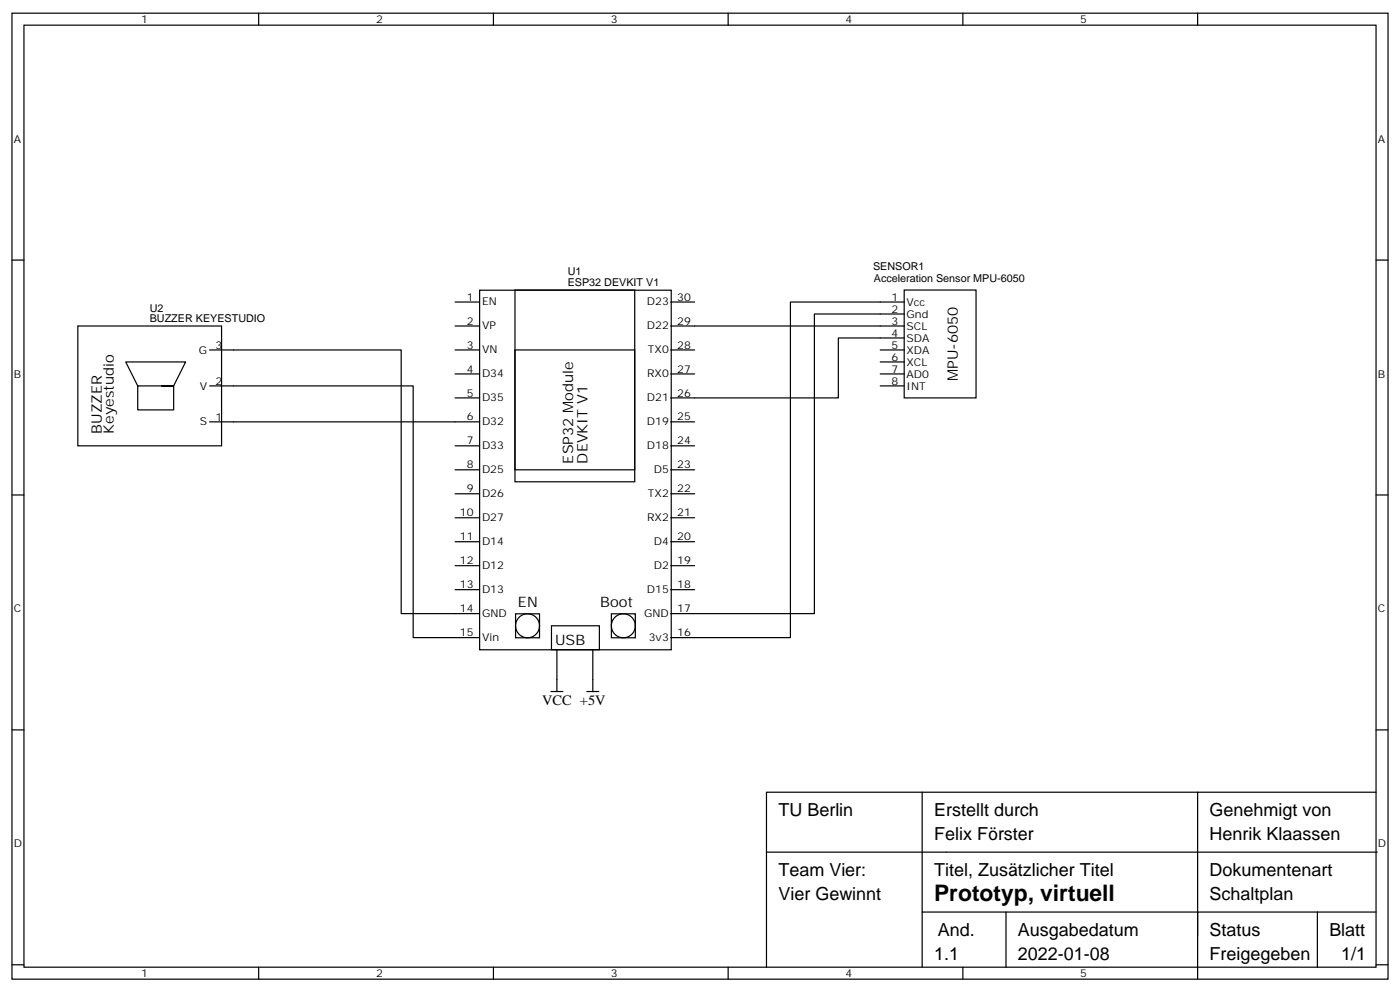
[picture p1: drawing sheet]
<svg xmlns="http://www.w3.org/2000/svg" width="412mm" height="292mm" viewBox="0 0 412 292" stroke-linecap="round" stroke-linejoin="round" font-family="sans-serif">
<g fill="none" stroke="#000" stroke-width=".35">
<path d="M3.5 3.9h405.4v284.3h-405.4zM7.1 7.4h398.2v277.3h-398.2zM76.2 3.9v3.5M145.3 3.9v3.5M214.5 3.9v3.5M283.6 3.9v3.5M352.8 3.9v3.5M3.5 76.6h3.6M405.3 76.6h3.6M22.9 96h42.4v35.2h-42.4zM134.1 96h7M134.1 88.9h7"/>
<path d="M141.3 85.4h56.4v105.9h-56.4zM151.7 85.4h35.3v56.4h-35.3zM197.6 96h68.7M197.6 88.9h7M266.3 85.4h21.2v31.7h-21.2zM266.3 99.5h-19.4v17.6h-49.3M266.3 92.4h-26.4v88.2h-42.3M266.3 88.9h-33.5v98.8h-35.2M40.6 113.6l-3.6-7.1h17.7l-3.5 7.1h-10.6v7h10.6v-7h-3.6M61.7 103h56.5v77.6h22.9M61.7 113.6h60v74.1h19.4M134.1 103h7"/>
<path d="M134.1 110.1h7M134.1 117.1h7M151.7 103h35.3v35.3h-35.3zM197.6 103h7M197.6 110.1h7M259.3 103h7M259.3 110.1h7M259.3 106.5h7M259.3 113.6h7M61.7 124.2h79.4M134.1 131.2h7M134.1 138.3h7"/>
<path d="M197.6 124.2h7M197.6 131.2h7M197.6 138.3h7M3.5 145.7h3.6M134.1 145.3h7M134.1 152.4h7M134.1 159.5h7M197.6 145.3h7M197.6 152.4h7M197.6 159.5h7M405.3 145.7h3.6M134.1 166.5h7"/>
<path d="M134.1 173.6h7M197.6 166.5h7M197.6 173.6h7M151.9 180.7h7v7h-7zM162.5 184.2h14.1v7.1h-14.1zM164 191.2v12.4M174.6 191.2v12.4M180.1 180.7h7v7h-7zM3.5 214.8h3.6M162.3 203.6h3.5M172.9 203.6h3.5M405.3 214.8h3.6"/>
<path d="M271.6 233.2h-45.8v51.5M352.8 233.2h-81.2v17.6h-45.8M405.3 233.2h-52.5v42.3M405.7 250.8h-134.1v17.7h81.2M271.6 268.5v16.2M296.3 268.5v16.2M388.1 268.5h-35.3v19.7M388.1 268.5h17.2M388.1 268.5v16.2M3.5 284h3.6M76.2 284.7v3.5M145.3 284.7v3.5"/>
<path d="M214.5 284.7v3.5M283.6 284.7v3.5M405.3 284h3.6"/>
<circle cx="155.4" cy="184.2" r="3.5"/>
<circle cx="183.6" cy="184.2" r="3.5"/>
</g>
<text font-size="6.7" x="275.2" y="265.2">Prototyp, virtuell</text>
<g font-size="5.3">
<text x="229.3" y="240.2">TU Berlin</text>
<text x="275.2" y="240.2">Erstellt durch</text>
<text x="356.3" y="240.2">Genehmigt von</text>
<text x="275.2" y="247.2">Felix Förster</text>
<text x="356.3" y="247.3">Henrik Klaassen</text>
<text x="229.3" y="257.9">Team Vier:</text>
<text x="275.2" y="257.8">Titel, Zusätzlicher Titel</text>
<text x="356.3" y="257.9">Dokumentenart</text>
<text x="229.3" y="264.9">Vier Gewinnt</text>
<text x="356.3" y="264.9">Schaltplan</text>
<text x="276.3" y="275.4">And.</text>
<text x="299.9" y="275.5">Ausgabedatum</text>
<text x="356.3" y="275.5">Status</text>
<text x="391.6" y="275.5">Blatt</text>
<text x="275.2" y="282.6">1.1</text>
<text x="299.9" y="282.6">2022-01-08</text>
<text x="356.3" y="282.6">Freigegeben</text>
<text x="395.1" y="282.6">1/1</text>
</g>
<g font-size="4.2">
<text x="282.1" y="112.2" transform="rotate(-90 282.1 112.2)">MPU-6050</text>
<text x="30" y="127.7" transform="rotate(-90 30 127.7)">BUZZER</text>
<text x="33.5" y="127.7" transform="rotate(-90 33.5 127.7)">Keyestudio</text>
<text x="168.9" y="136.4" transform="rotate(-90 168.9 136.4)">ESP32 Module</text>
<text x="173.1" y="136.4" transform="rotate(-90 173.1 136.4)">DEVKIT V1</text>
<text x="152.6" y="178.6">EN</text>
<text x="176.8" y="178.6">Boot</text>
<text x="163.5" y="189.9">USB</text>
<text x="159.7" y="207.5">VCC +5V</text>
</g>
<g font-size="3.2">
<text x="41.6" y="6.9">1</text>
<text x="110.8" y="6.9">2</text>
<text x="179.9" y="6.9">3</text>
<text x="249.1" y="6.9">4</text>
<text x="318.2" y="6.9">5</text>
<text x="4.1" y="42">A</text>
<text x="405.9" y="42">A</text>
<text x="167.2" y="80.8">U1</text>
<text x="257.2" y="79.4">SENSOR1</text>
<text x="257.4" y="83">Acceleration Sensor MPU-6050</text>
<text x="137.5" y="88.5">1</text>
<text x="142" y="89.9">EN</text>
<text x="167.2" y="84.1">ESP32 DEVKIT V1</text>
<text x="190.5" y="89.9">D23</text>
<text x="199.5" y="88.5">30</text>
<text x="262.6" y="88.5">1</text>
<text x="267.1" y="90">Vcc</text>
<text x="44.1" y="94.9">BUZZER KEYESTUDIO</text>
<text x="44.1" y="91.7">U2</text>
<text x="137.5" y="95.5">2</text>
<text x="199.5" y="95.5">29</text>
<text x="262.6" y="92.1">2</text>
<text x="262.6" y="95.6">3</text>
<text x="267.1" y="93.5">Gnd</text>
<text x="142" y="97">VP</text>
<text x="190.5" y="97">D22</text>
<text x="262.6" y="99.1">4</text>
<text x="267.1" y="97">SCL</text>
<text x="267.1" y="100.5">SDA</text>
<text x="58.6" y="104.1">G</text>
<text x="63.5" y="102.7">3</text>
<text x="137.5" y="102.6">3</text>
<text x="142" y="104">VN</text>
<text x="190.9" y="104">TX0</text>
<text x="199.5" y="102.6">28</text>
<text x="262.6" y="102.7">5</text>
<text x="262.6" y="106.2">6</text>
<text x="267.1" y="104.1">XDA</text>
<text x="267.1" y="107.6">XCL</text>
<text x="4.1" y="111.1">B</text>
<text x="63.5" y="113.2">2</text>
<text x="137.5" y="109.7">4</text>
<text x="142" y="111.1">D34</text>
<text x="190.6" y="111.1">RX0</text>
<text x="199.5" y="109.7">27</text>
<text x="262.6" y="109.7">7</text>
<text x="262.6" y="113.2">8</text>
<text x="267.1" y="111.1">AD0</text>
<text x="405.9" y="111.1">B</text>
<text x="58.9" y="114.7">V</text>
<text x="137.5" y="116.7">5</text>
<text x="142" y="118.1">D35</text>
<text x="190.5" y="118.1">D21</text>
<text x="199.5" y="116.7">26</text>
<text x="267.1" y="114.7">INT</text>
<text x="58.9" y="125.2">S</text>
<text x="63.5" y="123.8">1</text>
<text x="137.5" y="123.8">6</text>
<text x="142" y="125.2">D32</text>
<text x="190.5" y="125.2">D19</text>
<text x="199.5" y="123.8">25</text>
<text x="137.5" y="130.8">7</text>
<text x="199.5" y="130.8">24</text>
<text x="137.5" y="137.9">8</text>
<text x="142" y="132.2">D33</text>
<text x="190.5" y="132.2">D18</text>
<text x="199.5" y="137.9">23</text>
<text x="142" y="139.3">D25</text>
<text x="192.6" y="139.3">D5</text>
<text x="137.5" y="144.9">9</text>
<text x="142" y="146.3">D26</text>
<text x="190.9" y="146.3">TX2</text>
<text x="199.5" y="144.9">22</text>
<text x="135.5" y="152">10</text>
<text x="142" y="153.4">D27</text>
<text x="190.6" y="153.4">RX2</text>
<text x="199.5" y="152">21</text>
<text x="135.5" y="159">11</text>
<text x="142" y="160.5">D14</text>
<text x="192.6" y="160.5">D4</text>
<text x="199.5" y="159">20</text>
<text x="135.5" y="166.1">12</text>
<text x="142" y="167.5">D12</text>
<text x="192.6" y="167.5">D2</text>
<text x="199.5" y="166.1">19</text>
<text x="135.5" y="173.2">13</text>
<text x="199.5" y="173.2">18</text>
<text x="142" y="174.6">D13</text>
<text x="190.5" y="174.6">D15</text>
<text x="4.1" y="180.3">C</text>
<text x="135.5" y="180.2">14</text>
<text x="142" y="181.6">GND</text>
<text x="189.7" y="181.6">GND</text>
<text x="199.5" y="180.2">17</text>
<text x="405.9" y="180.3">C</text>
<text x="135.5" y="187.3">15</text>
<text x="142" y="188.7">Vin</text>
<text x="191.1" y="188.7">3v3</text>
<text x="199.5" y="187.3">16</text>
<text x="4.1" y="249.4">D</text>
<text x="405.9" y="249.4">D</text>
<text x="41.6" y="287.7">1</text>
<text x="110.8" y="287.7">2</text>
<text x="179.9" y="287.7">3</text>
<text x="249.1" y="287.7">4</text>
<text x="318.2" y="287.7">5</text>
</g>
</svg>
